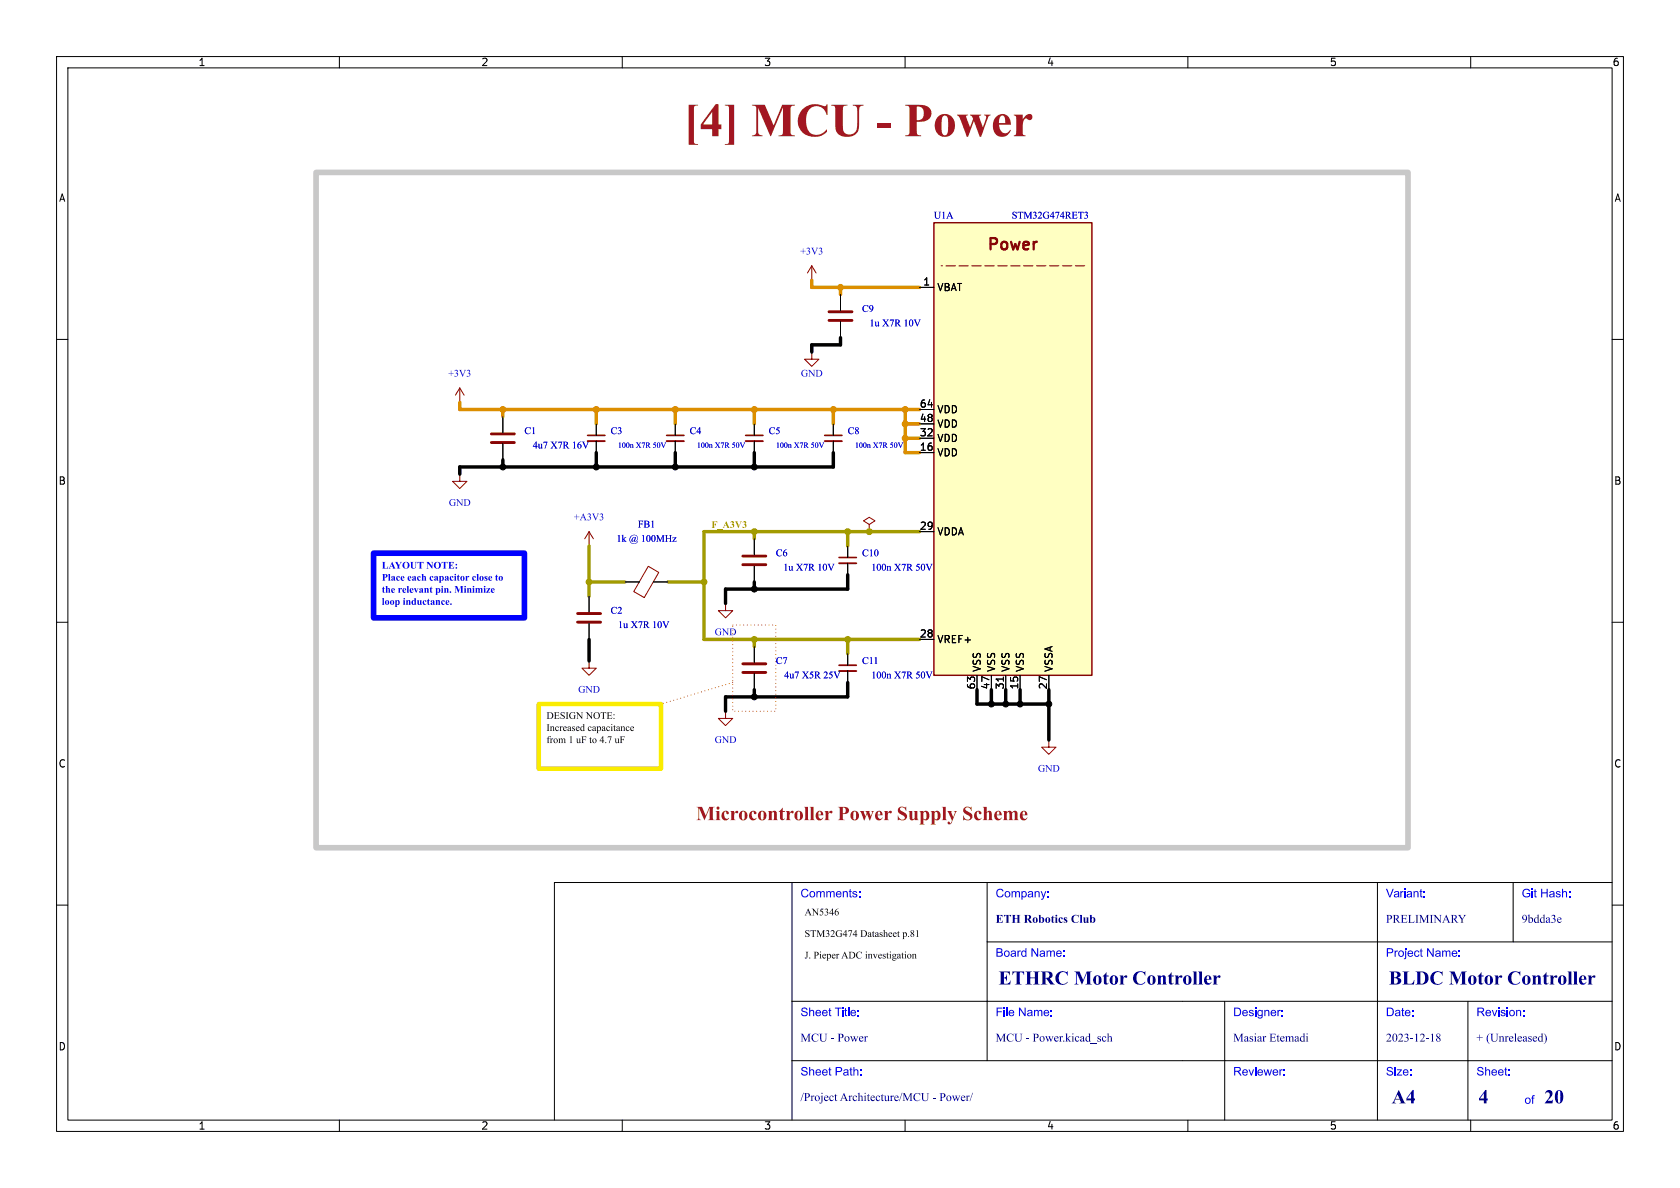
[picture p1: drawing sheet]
<svg xmlns="http://www.w3.org/2000/svg" width="297mm" height="210mm" viewBox="0 0 297 210" stroke-linecap="round" stroke-linejoin="round" font-family="sans-serif">
<g fill="none" stroke="#000" stroke-width=".18">
<path d="M10 10h277v190h-277zM12 12h273v186h-273zM60 10v2M110 10v2M160 10v2M210 10v2M260 10v2M143.5 49.5h.1M10 60h2M81.3 71.1h.1M88.9 73.7v2.8M88.9 78.5v2.8"/>
<path d="M105.4 74.9v2.1M105.4 78v2M119.4 74.9v2.1M119.4 78v2M133.3 74.9v2.1M133.3 78v2M143.5 62.2h.1M147.3 74.9v2.1M147.3 78v2M285 60h2M133.3 95.3v2.7M10 110h2"/>
<path d="M104.1 105.4v2.8M104.1 110.2v2.8M110.5 102.9h2.5M115.6 102.9h2.5M128.3 106.7h.1M133.3 100.1v2.8M133.3 114.3v2.8M133.3 119.1v2.8M149.9 115.6v2M149.9 118.6v2.1M285 110h2M140 156v42"/>
<path d="M174.5 156v31.5M243.5 156v42M267.5 156v10.5M285 156h-187v42M10 160h2M140 177h145M174.5 166.5h110.5M216.5 177v21M259.5 177v21M285 160h2M60 198v2M110 198v2"/>
<path d="M140 187.5h145M160 198v2M210 198v2M260 198v2"/>
</g>
<path d="M103.9 77h3M117.9 77h3M131.8 77h3.1M145.8 77h3M148.3 117.6h3.1" fill="none" stroke="#840000" stroke-width=".3"/>
<path d="M103.9 78h3M117.9 78h3M131.8 78h3.1M145.8 78h3M148.3 118.6h3.1" fill="none" stroke="#840000" stroke-width=".33"/>
<g fill="none" stroke="#840000" stroke-width=".18">
<path d="M143.5 47l-.8 1.3M143.5 47l.8 1.3M143.5 47v2.5M81.3 68.6l-.8 1.3M81.3 68.6l.7 1.3M81.3 68.6v2.5M143.5 62.2v1.3h1.3l-1.3 1.3-1.3-1.3h1.3M104.1 94l-.7 1.3M104.1 94l.8 1.3M104.1 94v2.5M113 102.9h.1M114.6 100.1l1.9 1.1-2.6 4.4-1.9-1z"/>
<path d="M115.5 102.9h.1M128.3 106.7v1.3h1.2l-1.2 1.2-1.3-1.2h1.3"/>
</g>
<path d="M86.9 76.7h4M86.9 78.2h4M131.3 98.3h4.1M131.3 99.8h4.1M102.1 108.5h4.1M102.1 110h4.1M131.3 117.3h4.1M131.3 118.9h4.1" fill="none" stroke="#840000" stroke-width=".51"/>
<path d="M165.1 39.4h27.9v80h-27.9z" fill="#ffffc2"/>
<path d="M165.1 39.4h27.9v80h-27.9z" fill="none" stroke="#840000" stroke-width=".25"/>
<path d="M191.8 47h-25.4" fill="none" stroke="#840000" stroke-width=".18" stroke-dasharray="1.7 .6"/>
<g fill="none" stroke="#000" stroke-width=".18">
<path d="M148.6 52.1v2.8M148.6 56.9v2.8M162.6 50.8h2.5M162.6 72.4h2.5M162.6 74.9h2.5M162.6 77.5h2.5M81.3 83.8h.1M149.9 96.5v2.1M149.9 99.6v2M153.7 94h.1M162.6 80h2.5M162.6 94h2.5"/>
<path d="M104.1 116.8h.1M162.6 113h2.5M172.7 119.4v2.5M175.3 119.4v2.5M177.4 119.7v.7M177.8 119.4v2.5M180.3 119.4v2.5M185.4 119.4v2.5M128.3 125.7h.1M185.4 130.8h.1"/>
</g>
<path d="M148.3 98.6h3.1" fill="none" stroke="#840000" stroke-width=".3"/>
<path d="M148.3 99.6h3.1" fill="none" stroke="#840000" stroke-width=".33"/>
<path d="M81.3 83.8v1.3h1.2l-1.2 1.3-1.3-1.3h1.3M153.7 92.7l1-.6-1-.7-1 .7 1 .6v1.3M104.1 116.8v1.3h1.3l-1.3 1.3-1.2-1.3h1.2M128.3 125.7v1.3h1.2l-1.2 1.3-1.3-1.3h1.3M185.4 130.8v1.3h1.3l-1.3 1.3-1.3-1.3h1.3" fill="none" stroke="#840000" stroke-width=".18"/>
<path d="M146.6 55.1h4M146.6 56.6h4" fill="none" stroke="#840000" stroke-width=".51"/>
<path d="M129.5 120.7l-12.7 3.8" fill="none" stroke="#f00" stroke-width=".18" stroke-dasharray="0 .6"/>
<path d="M104.1 96.5v8.9M133.3 94v1.3M149.9 94v2.5M162.6 94h-38.1v19h38.1M104.1 102.9h6.4M118.1 102.9h6.4M133.3 113v1.3M149.9 113v2.6" fill="none" stroke="#a29b00" stroke-width=".61"/>
<g fill="none" stroke="#000" stroke-width=".61">
<path d="M148.6 59.7v1.3h-5.1v1.2M88.9 81.3v1.3M105.4 80v2.6M119.4 80v2.6M133.3 80v2.6M147.3 80v2.6h-66v1.2M104.1 113v3.8M133.3 102.9v1.2M149.9 101.6v2.5h-21.6v2.6M133.3 121.9v1.3M149.9 120.7v2.5h-21.6v2.5M172.7 121.9v2.6h12.7"/>
<path d="M175.3 121.9v2.6M177.8 121.9v2.6M180.3 121.9v2.6M185.4 121.9v8.9"/>
</g>
<path d="M143.5 49.5v1.3h19.1M148.6 50.8v1.3M81.3 71.1v1.3h81.3M88.9 72.4v1.3M105.4 72.4v2.5M119.4 72.4v2.5M133.3 72.4v2.5M147.3 72.4v2.5M160 72.4v7.6h2.6M160 77.5h2.6M160 74.9h2.6" fill="none" stroke="#dc8e00" stroke-width=".61"/>
<path d="M66 97.8h26.7v11.4h-26.7z" fill="none" stroke="#00f" stroke-width="1"/>
<g fill="#00f">
<path d="M69.3 99.3l.6 1.2h-.5l.1-.1-.1-.2h-.4l-.1 .2 .2 .1h-.4l.3-.4h.4l-.2-.4-.2 .4z"/>
<path d="M71.3 99.5a.63 .63 0 0 1 1 .1 .63 .63 0 0 1-.4 .9 .63 .63 0 0 1-.7-.6h.3a.36 .36 0 0 0 .3 .6 .36 .36 0 0 0 .3-.6v-.1a.35 .35 0 0 0-.4-.4 .35 .35 0 0 0-.2 .5h-.3z"/>
<path d="M76.9 99.5a.63 .63 0 0 1 1 .1 .63 .63 0 0 1-.4 .9 .63 .63 0 0 1-.8-.6h.3a.36 .36 0 0 0 .3 .6 .36 .36 0 0 0 .3-.6v-.1a.35 .35 0 0 0-.4-.4 .35 .35 0 0 0-.2 .5h-.3z"/>
</g>
<path d="M95.2 124.5h21.6v11.4h-21.6z" fill="none" stroke="#faec00" stroke-width=".8"/>
<path d="M96.9 130.2l.3-.1 .2 .1-.1 .1-.2-.1-.1 .1v.3h.2h-.2v.6l.2 .1h-.5h.1v-.7h-.1h.1zM103 128.1l.3-.1v1.1h.1l-.2 .1-.1-.1-.3 .1-.2-.3v-.1h.1l.2 .3h.2l-.1-.6h-.1l-.2 .3h-.1l.2-.4 .3 .1v-.4z" fill="#000"/>
<path d="M55.9 30.5h193v119.4h-193z" fill="none" stroke="#c8c8c8" stroke-width="1"/>
<path d="M129.5 110.5h7.7v15.2h-7.7z" fill="none" stroke="#f00" stroke-width=".18" stroke-dasharray="0 .6"/>
<g fill="none" stroke="#000" stroke-width=".18">
<path d="M148.6 52.1v2.8M148.6 56.9v2.8M162.6 50.8h2.5M88.9 73.7v2.8M88.9 78.5v2.8M105.4 74.9v2.1M105.4 78v2M119.4 74.9v2.1M119.4 78v2M133.3 74.9v2.1M133.3 78v2M147.3 74.9v2.1"/>
<path d="M147.3 78v2M162.6 72.4h2.5M162.6 74.9h2.5M162.6 77.5h2.5M133.3 95.3v2.7M149.9 96.5v2.1M149.9 99.6v2M162.6 80h2.5M162.6 94h2.5M104.1 105.4v2.8M104.1 110.2v2.8M110.5 102.9h2.5"/>
<path d="M115.6 102.9h2.5M133.3 100.1v2.8M133.3 114.3v2.8M133.3 119.1v2.8M149.9 115.6v2M149.9 118.6v2.1M162.6 113h2.5M172.7 119.4v2.5M175.3 119.4v2.5M177.4 119.7v.7M177.8 119.4v2.5M180.3 119.4v2.5"/>
<path d="M185.4 119.4v2.5"/>
</g>
<g fill="#dc8e00" stroke="#dc8e00" stroke-width=".18">
<circle cx="148.6" cy="50.8" r=".52"/>
<circle cx="133.4" cy="72.4" r=".52"/>
<circle cx="119.4" cy="72.4" r=".52"/>
<circle cx="160" cy="74.9" r=".52"/>
<circle cx="160" cy="72.4" r=".52"/>
<circle cx="160" cy="77.5" r=".52"/>
<circle cx="147.3" cy="72.4" r=".52"/>
<circle cx="88.9" cy="72.4" r=".52"/>
<circle cx="105.4" cy="72.4" r=".52"/>
</g>
<g fill="#a29b00" stroke="#a29b00" stroke-width=".18">
<circle cx="133.4" cy="94" r=".52"/>
<circle cx="149.9" cy="94" r=".52"/>
<circle cx="153.7" cy="94" r=".52"/>
<circle cx="133.4" cy="113" r=".52"/>
<circle cx="149.9" cy="113" r=".52"/>
<circle cx="124.5" cy="102.9" r=".52"/>
<circle cx="104.1" cy="102.9" r=".52"/>
</g>
<g fill="#000" stroke="#000" stroke-width=".18">
<circle cx="88.9" cy="82.6" r=".52"/>
<circle cx="105.4" cy="82.6" r=".52"/>
<circle cx="119.4" cy="82.6" r=".52"/>
<circle cx="133.4" cy="82.6" r=".52"/>
<circle cx="133.4" cy="104.1" r=".52"/>
<circle cx="133.4" cy="123.2" r=".52"/>
<circle cx="175.3" cy="124.5" r=".52"/>
<circle cx="177.8" cy="124.5" r=".52"/>
<circle cx="180.3" cy="124.5" r=".52"/>
<circle cx="185.4" cy="124.5" r=".52"/>
</g>
<text font-size="8.4" fill="#a21622" x="120.9" y="26.3">[4] MCU - Power</text>
<text font-size="3.5" fill="#a21622" x="123.1" y="145.4">MicrocontrollerPowerSupplyScheme</text>
<g font-size="3.5" fill="#00007f">
<text x="176.5" y="174.9">ETHRC Motor Controller</text>
<text x="245.5" y="174.9">BLDC Motor Controller</text>
<text x="246" y="195.9">A4</text>
<text x="261.4" y="196">4</text>
<text x="273" y="196">20</text>
</g>
<text font-size="2.8" fill="#840000" x="174.2" y="44.8">Power</text>
<g font-size="2.1" fill="#00f">
<text x="141.5" y="159.2">Comments:</text>
<text x="176" y="159.2">Company:</text>
<text x="245" y="159.2">Variant:</text>
<text x="269" y="159.2">Git Hash:</text>
<text x="176" y="169.7">Board Name:</text>
<text x="245" y="169.7">Project Name:</text>
<text x="141.5" y="180.2">Sheet Title:</text>
<text x="176" y="180.2">File Name:</text>
<text x="218" y="180.2">Designer:</text>
<text x="245" y="180.2">Date:</text>
<text x="261" y="180.2">Revision:</text>
<text x="141.5" y="190.7">Sheet Path:</text>
<text x="218" y="190.7">Reviewer:</text>
<text x="245" y="190.7">Size:</text>
<text x="261" y="190.7">Sheet:</text>
<text x="269.5" y="195.7">of</text>
</g>
<g font-size="2.1" fill="#00007f">
<text x="176" y="163.7">ETH RoboticsClub</text>
<text x="245" y="163.7">PRELIMINARY</text>
<text x="269" y="163.7">9bdda3e</text>
<text x="141.5" y="184.7">MCU - Power</text>
<text x="176" y="184.7">MCU - Power.kicad_sch</text>
<text x="218" y="184.7">MasiarEtemadi</text>
<text x="245" y="184.7">2023-12-18</text>
<text x="261" y="184.7">+ (Unreleased)</text>
<text x="141.5" y="195.2">/ProjectArchitecture/MCU- Power/</text>
</g>
<g font-size="1.8">
<text x="35" y="11.9">1</text>
<text x="85" y="11.9">2</text>
<text x="135" y="11.9">3</text>
<text x="185" y="11.9">4</text>
<text x="235" y="11.9">5</text>
<text x="285" y="11.9">6</text>
<text x="10.3" y="35.9">A</text>
<text x="285.3" y="35.9">A</text>
<text x="163.1" y="50.5">1</text>
<text x="165.6" y="51.7">VBAT</text>
<text x="162.5" y="72.1">64</text>
<text x="162.5" y="74.7">48</text>
<text x="162.5" y="77.2">32</text>
<text x="165.6" y="73.3">VDD</text>
<text x="165.6" y="75.8">VDD</text>
<text x="162.5" y="79.8">16</text>
<text x="165.6" y="78.3">VDD</text>
<text x="165.6" y="80.9">VDD</text>
<text x="10.3" y="85.9">B</text>
<text x="285.3" y="85.9">B</text>
<text x="162.5" y="93.7">29</text>
<text x="165.6" y="94.8">VDDA</text>
<text x="162.5" y="112.8">28</text>
<text x="165.6" y="113.9">VREF+</text>
<text x="173.6" y="118.9" transform="rotate(-90 173.6 118.9)">VSS</text>
<text x="176.1" y="118.9" transform="rotate(-90 176.1 118.9)">VSS</text>
<text x="178.7" y="118.9" transform="rotate(-90 178.7 118.9)">VSS</text>
<text x="181.2" y="118.9" transform="rotate(-90 181.2 118.9)">VSS</text>
<text x="186.3" y="118.9" transform="rotate(-90 186.3 118.9)">VSSA</text>
<text x="172.5" y="122" transform="rotate(-90 172.5 122)">63</text>
<text x="175" y="122" transform="rotate(-90 175 122)">47</text>
<text x="177.5" y="122" transform="rotate(-90 177.5 122)">31</text>
<text x="180.1" y="122" transform="rotate(-90 180.1 122)">15</text>
<text x="185.2" y="122" transform="rotate(-90 185.2 122)">27</text>
<text x="96.6" y="127.8">DESIGNNOTE:</text>
<text x="96.6" y="129.9">Increasedcapacitance</text>
<text x="10.3" y="135.9">C</text>
<text x="96.6" y="132.1">from 1 uFto 4.7uF</text>
<text x="285.3" y="135.9">C</text>
<text x="142.2" y="165.8">STM32G474Datasheetp.81</text>
<text x="142.2" y="162">AN5346</text>
<text x="142.2" y="169.6">J.PieperADC investigation</text>
<text x="10.3" y="185.9">D</text>
<text x="285.3" y="185.9">D</text>
<text x="35" y="199.9">1</text>
<text x="85" y="199.9">2</text>
<text x="135" y="199.9">3</text>
<text x="185" y="199.9">4</text>
<text x="235" y="199.9">5</text>
<text x="285" y="199.9">6</text>
</g>
<g font-size="1.8" fill="#0000c2">
<text x="165.1" y="39.1">U1A</text>
<text x="178.9" y="39.1">STM32G474RET3</text>
<text x="141.5" y="45.4">+3V3</text>
<text x="152.4" y="55.6">C9</text>
<text x="153.7" y="58.1">1uX7R 10V</text>
<text x="79.2" y="67">+3V3</text>
<text x="141.6" y="67">GND</text>
<text x="92.7" y="77.2">C1</text>
<text x="107.9" y="77.2">C3</text>
<text x="121.9" y="77.2">C4</text>
<text x="135.9" y="77.2">C5</text>
<text x="149.9" y="77.2">C8</text>
<text x="94.2" y="79.7">4u7X7R 16V</text>
<text x="79.4" y="89.9">GND</text>
<text x="101.5" y="92.4">+A3V3</text>
<text x="112.8" y="93.7">FB1</text>
<text x="109" y="96.2">1k @100MHz</text>
<text x="137.2" y="98.8">C6</text>
<text x="138.5" y="101.3">1uX7R 10V</text>
<text x="152.4" y="98.8">C10</text>
<text x="154" y="101.3">100nX7R 50V</text>
<text x="107.9" y="108.9">C2</text>
<text x="109.3" y="111.5">1uX7R 10V</text>
<text x="126.3" y="112.7">GND</text>
<text x="137.2" y="117.8">C7</text>
<text x="152.4" y="117.8">C11</text>
<text x="102.2" y="122.9">GND</text>
<text x="138.6" y="120.4">4u7X5R 25V</text>
<text x="154" y="120.4">100nX7R 50V</text>
<text x="126.3" y="131.8">GND</text>
<text x="183.5" y="136.9">GND</text>
</g>
<text font-size="1.8" fill="#a29b00" x="125.8" y="93.5">F_A3V3</text>
<g font-size="1.8" fill="#00f">
<text x="67.5" y="101.2">LAYOUT NOTE:</text>
<text x="67.5" y="103.4">Placeeachcapacitorcloseto</text>
<text x="67.5" y="105.5">therelevantpin.Minimize</text>
<text x="67.5" y="107.6">loopinductance.</text>
</g>
<g font-size="1.4" fill="#0000c2">
<text x="109.2" y="79.5">100nX7R 50V</text>
<text x="123.2" y="79.5">100nX7R 50V</text>
<text x="137.2" y="79.5">100nX7R 50V</text>
<text x="151.1" y="79.5">100nX7R 50V</text>
</g>
</svg>
